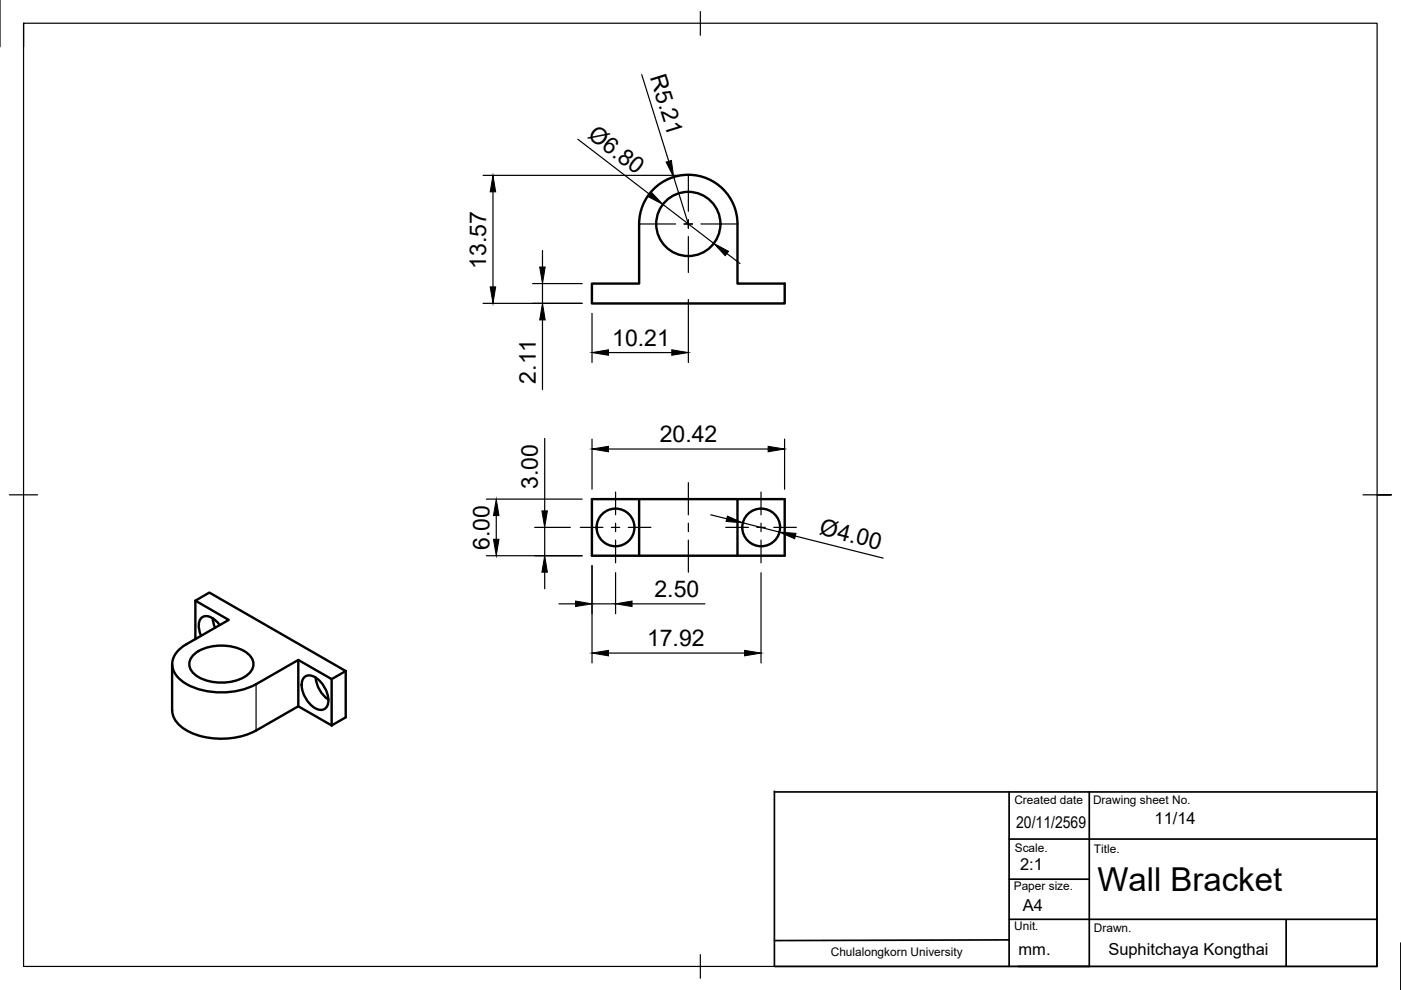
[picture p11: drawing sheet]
<svg xmlns="http://www.w3.org/2000/svg" width="297mm" height="210mm" viewBox="0 0 297 210" stroke-linecap="round" stroke-linejoin="round" font-family="sans-serif">
<!-- layer: Visible -->
<g fill="none" stroke="#000" stroke-width=".51">
<path d="M138.1 40.6a10.4 10.4 0 0 1 11.5-2.9 10.4 10.4 0 0 1 6.8 9.8v12.6h10v4.2h-40.9v-4.2h10v-12.6a10.4 10.4 0 0 1 2.6-6.9zM125.5 105.8h40.9v12h-40.9zM135.5 105.8v12M156.4 105.8v12M39.5 136.6l9-5.2-7.1-4 3-1.8 28.9 16.7M39.6 136.6a4.7 4.7 0 0 0-2.9 5.5 7.6 7.6 0 0 0 5.1 3.9 16.6 16.6 0 0 0 12.5-1M41.3 138.6a10.1 10.1 0 0 1 11.2 0 2.67 2.67 0 0 1 0 4.4 10.1 10.1 0 0 1-11.2 0 2.67 2.67 0 0 1 0-4.4zM41.4 127.4v8.1M45.1 131.1l.5 2M46.6 132.5a3.7 3.7 0 0 0-3.2-1.9 2.07 2.07 0 0 0-1.2 2.7l.4 1.5M63.2 139.9v9.8M36.5 140.8v9.8"/>
<path d="M36.5 150.6a5.9 5.9 0 0 0 4.3 4.9 16.6 16.6 0 0 0 13.5-.6M64.6 143.5a2.54 2.54 0 0 1 3.3 1 5.3 5.3 0 0 1 1.4 5.3 1.67 1.67 0 0 1-2.5 .3 6 6 0 0 1-2.8-5.6zM66.9 143.7a6.3 6.3 0 0 0 2.7 4.6M70.3 153.8l-7.1-4.1-8.9 5.2M70.3 144v9.8M73.3 142.3l-3 1.7-7.1-4.1-8.9 5.2M73.3 142.3v9.8l-3 1.7"/>
<circle cx="145.9" cy="47.5" r="6.8"/>
<circle cx="130.5" cy="111.8" r="4"/>
<circle cx="161.4" cy="111.8" r="4"/>
</g>
<!-- layer: Visible Narrow -->
<path d="M54.3 145.1v9.8" fill="none" stroke="#000" stroke-width=".25"/>
<!-- layer: BORDER -->
<path d="M0 -.1v10M5 4.9v200h287v-200h-287v5M148.5 2.4v5.1M2 104.9h6M289 104.9h6h-3M297 199.9v10M148.5 202.4v5" fill="none" stroke="#000" stroke-width=".25"/>
<!-- layer: TITLEBLOCK -->
<path d="M164.2 167.9h127.7v37h-127.7M164.2 167.8v37M214 177.9h77.9M214 167.9v37M230.9 167.9v37M214 194.9h77.9M214 199.3l-49.8 .1M214 186.4h16.9M272.7 195v9.8" fill="none" stroke="#000" stroke-width=".36"/>
<!-- layer: Smart Centers -->
<g fill="none" stroke="#000" stroke-width=".25">
<path d="M145.9 37.2v7.6M135.6 47.5h7.7M145 47.5h1.8M145.9 46.6v1.8M145.9 50.2v7.6M148.6 47.5h7.6M123 111.8h4.8M129.6 111.8h1.8M130.5 104.3v4.8M130.5 110.9v1.8M130.5 114.5v4.8M133.2 111.8h4.8"/>
<path d="M145.9 102.3v6.8M145.9 110.9v1.8M145.9 114.5v6.8M153.9 111.8h4.8M160.5 111.8h1.7M161.4 104.3v4.8M161.4 110.9v1.8M161.4 114.5v4.8M164 111.8h4.8"/>
</g>
<!-- layer: FD_Dimensions -->
<g fill="none" stroke="#000" stroke-width=".25">
<path d="M136.1 15.8l5.7 18.4M102.4 37.2h41.4M122.5 29.5l15.3 11.7M142.8 37.5l3.1 10M104.5 40.7v20.1M115 53.1v3.5M140.5 43.3l10.8 8.3M154.1 53.8l2.8 2.1M102.4 64.3h21M112.9 60.1h10.5M115 60.1v4.2M115 67.8v14.8"/>
<path d="M125.5 66.4v10.4M129 74.8h13.4M145.9 63.5v13.3M115.5 93v15.3M125.5 93.1v10.6M129 95.2h33.9M166.3 93.1v10.6M103.1 117.8h20.3M103.1 105.8h20.3M105.2 109.3v5M113.4 111.8h7.5M115.5 111.8v6"/>
<path d="M125.5 119.9v20.7M150.7 109.1l3.4 .9M157.5 110.8l7.7 2M168.6 113.7l18.6 4.6M115.5 121.3v3.5M118.5 128h3.5M125.5 128h5M129 138.5h28.9M130.5 121.4v8.7M134 128h15.5M161.4 121.4v19.2"/>
</g>
<g fill="#000" stroke="#000" stroke-width=".21">
<path d="M141.2 34.4l1.1-.4 .5 3.5zM104.5 37.2l.6 3.5h-1.2zM114.4 56.6h1.2l-.6 3.5zM138.1 40.8l2.4 2.5-3.1-1.6zM151.3 51.6l3.2 1.7-.7 .9zM103.9 60.8h1.2l-.6 3.5zM115 64.3l.6 3.5h-1.2zM125.5 74.8l3.5-.6v1.1zM142.4 74.2l3.5 .6-3.5 .5zM125.5 95.2l3.5-.6v1.2zM162.9 94.6l3.4 .6-3.4 .6zM104.6 114.3h1.2l-.6 3.5z"/>
<path d="M105.2 105.8l.6 3.5h-1.2zM114.9 108.3h1.2l-.6 3.5zM154.2 109.4l3.3 1.4-3.6-.2zM165.2 112.8l3.6 .3-.3 1.1zM115.5 117.8l.6 3.5h-1.2zM122 127.4l3.5 .6-3.5 .6zM125.5 138.5l3.5-.6v1.2zM130.5 128l3.5-.6v1.2zM157.9 137.9l3.5 .6-3.5 .6z"/>
</g>
<text font-size="7" x="232.7" y="188.9">Wall Bracket</text>
<g font-size="4.9">
<text x="137.8" y="16.4" transform="rotate(73 137.8 16.4)">R5.21</text>
<text x="124.4" y="29" transform="rotate(38 124.4 29)">Ø6.80</text>
<text x="103.1" y="57" transform="rotate(-90 103.1 57)">13.57</text>
<text x="129.8" y="73.3">10.21</text>
<text x="113.6" y="81.3" transform="rotate(-90 113.6 81.3)">2.11</text>
<text x="139.9" y="93.7">20.42</text>
<text x="114" y="103.6" transform="rotate(-90 114 103.6)">3.00</text>
<text x="173.6" y="113.3" transform="rotate(14 173.6 113.3)">Ø4.00</text>
<text x="103.8" y="116.6" transform="rotate(-90 103.8 116.6)">6.00</text>
<text x="138.8" y="126.6">2.50</text>
<text x="137.2" y="137">17.92</text>
</g>
<g font-size="3.5">
<text x="215.5" y="175.5">20/11/2569</text>
<text x="244.8" y="174.6">11/14</text>
<text x="216.3" y="184.4">2:1</text>
<text x="216.9" y="193.2">A4</text>
<text x="216" y="202.5">mm.</text>
<text x="235" y="202.5">Suphitchaya Kongthai</text>
</g>
<g font-size="2.5">
<text x="215.1" y="170.4">Created date</text>
<text x="231.8" y="170.5">Drawing sheet No.</text>
<text x="215.2" y="180.6">Scale.</text>
<text x="231.9" y="180.9">Title.</text>
<text x="214.9" y="188.7">Paper size.</text>
<text x="215" y="197.3">Unit.</text>
<text x="231.9" y="197.7">Drawn.</text>
<text x="176.1" y="202.8">Chulalongkorn University</text>
</g>
</svg>
